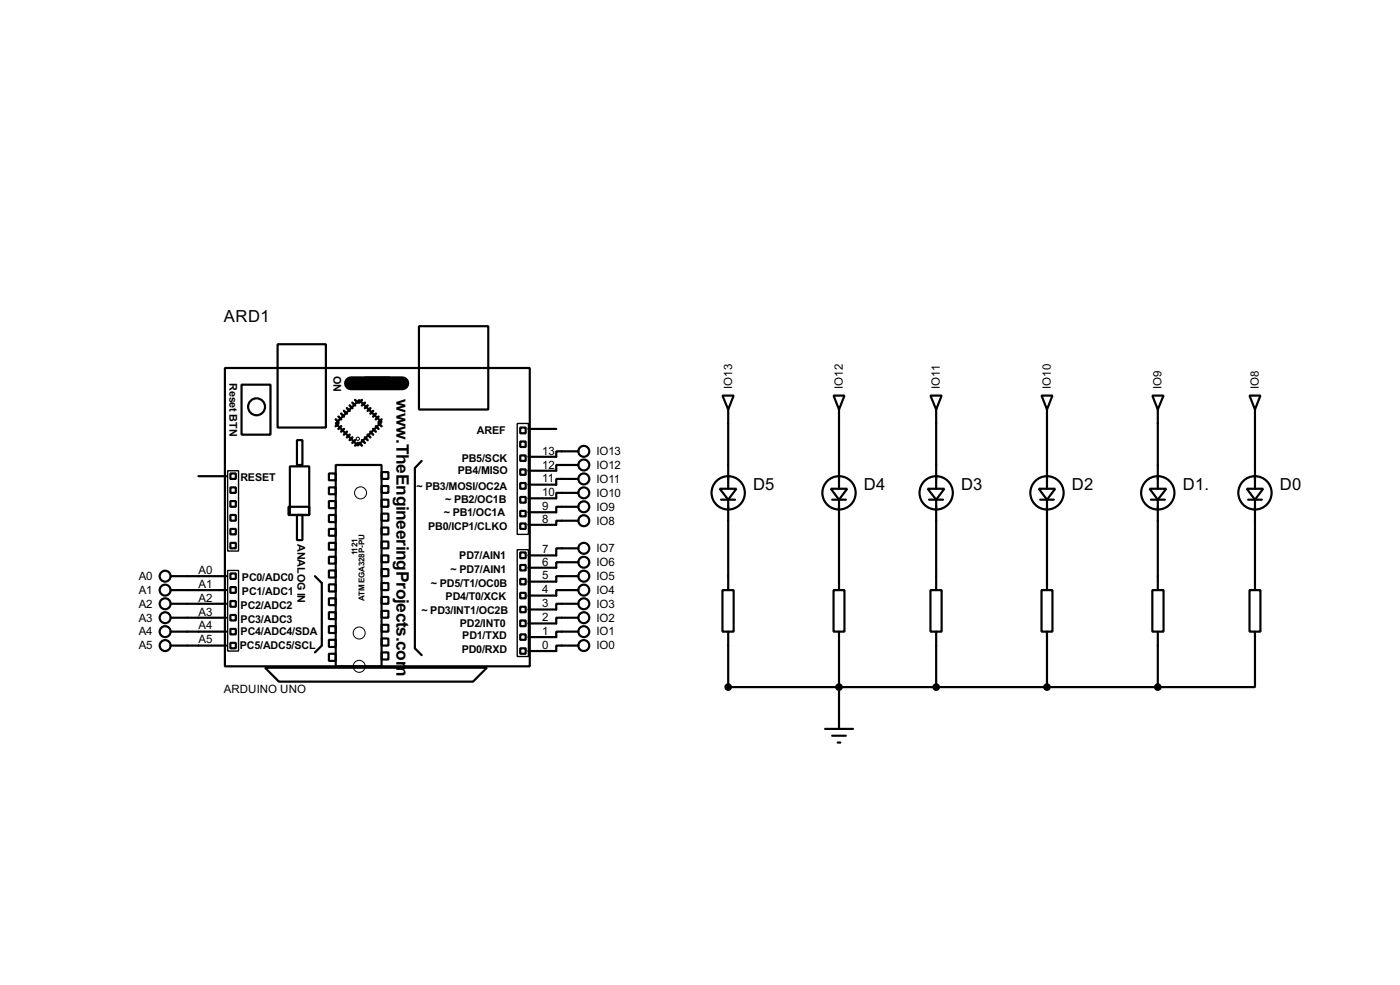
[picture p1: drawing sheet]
<svg xmlns="http://www.w3.org/2000/svg" width="256mm" height="180mm" viewBox="0 0 256 180" stroke-linecap="round" stroke-linejoin="round" font-family="sans-serif">
<g fill="none" stroke="#000" stroke-width=".4">
<path d="M76.8 59.7h12.7v15.3h-12.7zM41.2 67.4h55.9v54.6h-55.9zM44.3 70.4h5.3v9.2h-5.3zM50.9 63h8.8v15.3h-8.8zM65.8 73.2l4.1 4.1-4.3 4.3-4.1-4.1zM66.9 69.1h4.5v2.1h-4.5zM95.3 78.3h1v1h-1zM96.8 78.5h5.1M132.4 72.4h2l-1 2.6zM133.4 75v14.5M152.7 72.4h2l-1 2.6zM153.7 75v14.5"/>
<path d="M170.5 72.4h2l-1 2.6zM171.5 75v14.5M190.8 72.4h2l-1 2.6zM191.8 75v14.5M211.1 72.4h2.1l-1.1 2.6zM212.1 75v14.5M228.9 72.4h2l-1 2.6zM229.9 75v14.5M36.4 87.2h5.1M42.2 89.2h1v1h-1zM42.2 94.3h1v1h-1zM42.2 99.4h1v1h-1z"/>
<path d="M42.2 96.8h1v1h-1zM42.2 91.7h1v1.1h-1zM42.2 86.7h1v1h-1zM52.9 92.8h3.8v1.5h-3.8zM53.1 85.4h3.6v8.9h-3.6zM54.4 80.6h1v4.5h-1zM54.4 94.3h1v4.6h-1zM60.3 86.7h1.2v1.2h-1.2zM60.3 89.2h1.2v1.3h-1.2zM60.3 91.7h1.2v1.3h-1.2zM60.3 94.3h1.2v1.3h-1.2zM60.3 96.8h1.2v1.3h-1.2z"/>
<path d="M60.3 99.4h1.2v1.2h-1.2zM61.5 85.1h8.4v36.9h-8.4zM69.9 86.4h1.3v1.3h-1.3zM69.9 89h1.3v1.2h-1.3zM69.9 91.5h1.3v1.3h-1.3zM69.9 94h1.3v1.3h-1.3zM69.9 96.6h1.3v1.2h-1.3zM69.9 99.1h1.3v1.3h-1.3zM77.3 84.4l-1.3 1.3v33l1.3 1.2M95.3 83.4h1v1h-1zM95.3 85.9h1v1h-1zM95.3 88.4h1v1.1h-1z"/>
<path d="M95.3 91h1v1h-1zM95.3 93.5h1v1h-1zM95.3 80.8h1v1h-1zM95.3 95.8h1v1h-1zM106 82.6h-4.1v1h-5.1M106 85.1h-4.1v1.1h-5.1M106 87.7h-4.1v1h-5.1M106 90.2h-4.1v1h-5.1M106 92.8h-4.1v1h-5.1M106 95.3h-4.1v.8h-5.1M131.9 89.5h3l-1.5 2zM132.1 91.5h2.6"/>
<path d="M133.4 91.5v16.5M152.2 89.5h3l-1.5 2zM152.5 91.5h2.5M153.7 91.5v16.5M170 89.5h3l-1.5 2zM170.2 91.5h2.6M171.5 91.5v16.5M190.3 89.5h3l-1.5 2zM190.6 91.5h2.5M191.8 91.5v16.5M210.6 89.5h3.1l-1.6 2zM210.9 91.5h2.5"/>
<path d="M212.1 91.5v16.5M228.4 89.5h3l-1.5 2zM228.7 91.5h2.5M229.9 91.5v16.5M31.3 118.2h10.2M31.3 115.6h10.2M31.3 113.1h10.2M31.3 110.5h10.2M31.3 108h10.2M31.3 105.5h10.2M42.2 105h1v1h-1zM42.2 107.5h1v1h-1z"/>
<path d="M42.2 110h1v1.1h-1zM42.2 112.6h1v1h-1zM42.2 115.1h1v1h-1zM42.2 117.7h1v1h-1zM57.7 105.5l1.3 1.2v11.5l-1.3 1.2M60.3 101.9h1.2v1.3h-1.2zM60.3 104.4h1.2v1.3h-1.2zM60.3 107h1.2v1.3h-1.2zM60.3 109.5h1.2v1.3h-1.2zM60.3 112.1h1.2v1.2h-1.2zM60.3 114.6h1.2v1.3h-1.2zM60.3 117.1h1.2v1.3h-1.2z"/>
<path d="M60.3 119.7h1.2v1.3h-1.2zM69.9 101.7h1.3v1.2h-1.3zM69.9 104.2h1.3v1.3h-1.3zM69.9 106.7h1.3v1.3h-1.3zM69.9 109.3h1.3v1.2h-1.3zM69.9 111.8h1.3v1.3h-1.3zM69.9 114.4h1.3v1.2h-1.3zM69.9 116.9h1.3v1.3h-1.3zM69.9 119.4h1.3v1.3h-1.3zM95.3 101.1h1v1.1h-1zM95.3 103.4h1v1h-1zM95.3 106h1v1h-1z"/>
<path d="M95.3 108.5h1v1h-1zM95.3 111.1h1v1h-1zM95.3 113.6h1v1h-1zM95.3 116.1h1v1h-1zM95.3 118.7h1v1h-1zM106 100.4h-4.1v1.3h-5.1M106 102.9h-4.1v1h-5.1M106 105.5h-4.1v1h-5.1M106 108h-4.1v1h-5.1M106 110.5h-4.1v1.1h-5.1M106 113.1h-4.1v1h-5.1M106 115.6h-4.1v1h-5.1"/>
<path d="M106 118.2h-4.1v1h-5.1M132.4 108h2v7.6h-2zM133.4 115.6v10.2h78.7M152.7 108h2v7.6h-2zM153.7 115.6v17.8M170.5 108h2v7.6h-2zM171.5 115.6v10.2M190.8 108h2v7.6h-2zM191.8 115.6v10.2M211.1 108h2.1v7.6h-2.1zM212.1 115.6v10.2M228.9 108h2v7.6h-2z"/>
<path d="M229.9 115.6v10.2h-17.8M48.6 122.2h40.6l-2.5 2.6h-35.6zM151.2 133.4h5.1M152.5 134.7h2.5M153.5 135.9h.5"/>
<circle cx="47" cy="74.5" r="1.55"/>
<circle cx="106.9" cy="82.6" r="1"/>
<circle cx="106.9" cy="87.7" r="1"/>
<circle cx="106.9" cy="92.8" r="1"/>
<circle cx="106.9" cy="95.3" r="1"/>
<circle cx="106.9" cy="85.1" r="1"/>
<circle cx="106.9" cy="90.2" r="1"/>
<circle cx="133.4" cy="90.2" r="3.1"/>
<circle cx="153.7" cy="90.2" r="3.1"/>
<circle cx="171.5" cy="90.2" r="3.1"/>
<circle cx="191.8" cy="90.2" r="3.1"/>
<circle cx="212.1" cy="90.2" r="3.1"/>
<circle cx="229.9" cy="90.2" r="3.1"/>
<circle cx="30.2" cy="118.2" r="1"/>
<circle cx="30.2" cy="108" r="1"/>
<circle cx="30.2" cy="115.6" r="1"/>
<circle cx="30.2" cy="105.5" r="1"/>
<circle cx="30.2" cy="110.5" r="1"/>
<circle cx="30.2" cy="113.1" r="1"/>
<circle cx="106.9" cy="100.4" r="1"/>
<circle cx="106.9" cy="118.2" r="1"/>
<circle cx="106.9" cy="113.1" r="1"/>
<circle cx="106.9" cy="108" r="1"/>
<circle cx="106.9" cy="110.5" r="1"/>
<circle cx="106.9" cy="115.6" r="1"/>
<circle cx="106.9" cy="102.9" r="1"/>
<circle cx="106.9" cy="105.5" r="1"/>
</g>
<path d="M64.3 70.2h9.4" fill="none" stroke="#000" stroke-width="2.6"/>
<g fill="none" stroke="#000" stroke-width=".45">
<path d="M61.5 76.8l.5 .5M62 76.3l.5 .5M62 77.5l-.5 .5M62.5 75.7l.5 .6M62.5 78l-.5 .5M63 75.2l.6 .5M63 78.5l-.5 .5M63.6 74.7l.5 .5M63.6 79l-.6 .6M64.1 74.2l.5 .5M64.1 79.6l-.5 .5M64.6 73.7l.5 .5"/>
<path d="M65.1 73.2l.5 .5M66.3 73.2l-.5 .5M66.9 73.7l-.6 .5M67.4 79.6l.5 .5M67.4 74.2l-.5 .5M67.9 79l.5 .6M67.9 74.7l-.5 .5M68.4 78.5l.5 .5M68.4 75.2l-.5 .5M68.9 78l.5 .5M68.9 75.7l-.5 .6M69.4 77.5l.5 .5"/>
<path d="M69.4 76.3l-.5 .5M69.9 76.8l-.5 .5M64.6 80.1l-.5 .5M65.1 80.6l-.5 .5M65.6 81.1l-.5 .5M65.8 81.1l.5 .5M66.3 80.6l.6 .5M66.9 80.1l.5 .5"/>
</g>
<g fill="none" stroke="#000" stroke-width=".18">
<circle cx="65.5" cy="80.3" r=".3"/>
<circle cx="66" cy="90.2" r="1.1"/>
<circle cx="65.8" cy="115.9" r="1.1"/>
<circle cx="65.8" cy="122" r="1.1"/>
</g>
<path d="M94.8 77.5h2v20.3h-2zM41.7 86.2h2v14.7h-2zM41.7 104.4h2v14.8h-2zM94.8 100.6h2v19.6h-2z" fill="none" stroke="#000" stroke-width=".25"/>
<g fill="#000" stroke="#000" stroke-width=".4">
<circle cx="133.4" cy="125.8" r=".5"/>
<circle cx="153.7" cy="125.8" r=".5"/>
<circle cx="171.5" cy="125.8" r=".5"/>
<circle cx="191.8" cy="125.8" r=".5"/>
<circle cx="212.1" cy="125.8" r=".5"/>
</g>
<g font-size="3.6">
<text x="72.7" y="73.1" transform="rotate(90 72.7 73.1)">w</text>
<text x="72.7" y="80.4" transform="rotate(90 72.7 80.4)">.TheEngineeringProjects.com</text>
</g>
<g font-size="3.4">
<text x="41" y="58.9">ARD1</text>
<text x="138" y="89.7">D5</text>
<text x="158.3" y="89.7">D4</text>
<text x="176.1" y="89.7">D3</text>
<text x="196.4" y="89.7">D2</text>
<text x="216.7" y="89.7">D1.</text>
<text x="234.5" y="89.7">D0</text>
</g>
<g font-size="2.4">
<text x="134.1" y="71.1" transform="rotate(-90 134.1 71.1)">IO13</text>
<text x="154.4" y="71.1" transform="rotate(-90 154.4 71.1)">IO12</text>
<text x="172.2" y="71.1" transform="rotate(-90 172.2 71.1)">IO11</text>
<text x="192.5" y="71.1" transform="rotate(-90 192.5 71.1)">IO10</text>
<text x="212.8" y="71.1" transform="rotate(-90 212.8 71.1)">IO9</text>
<text x="230.6" y="71.1" transform="rotate(-90 230.6 71.1)">IO8</text>
<text x="99.4" y="83.2">13</text>
<text x="109.3" y="83.3">IO13</text>
<text x="99.4" y="88.3">11</text>
<text x="99.4" y="85.7">12</text>
<text x="109.3" y="85.8">IO12</text>
<text x="109.3" y="88.4">IO11</text>
<text x="99.4" y="95.7">8</text>
<text x="99.4" y="93.4">9</text>
<text x="99.4" y="90.8">10</text>
<text x="109.3" y="90.9">IO10</text>
<text x="109.3" y="93.5">IO9</text>
<text x="99.4" y="101.2">7</text>
<text x="109.3" y="96">IO8</text>
<text x="109.3" y="101.1">IO7</text>
<text x="25.4" y="106.2">A0</text>
<text x="36.4" y="107.6">A1</text>
<text x="36.4" y="105.1">A0</text>
<text x="99.4" y="106.1">5</text>
<text x="99.4" y="103.5">6</text>
<text x="109.3" y="103.6">IO6</text>
<text x="109.3" y="106.2">IO5</text>
<text x="25.4" y="113.8">A3</text>
<text x="25.4" y="111.2">A2</text>
<text x="25.4" y="108.7">A1</text>
<text x="36.4" y="112.7">A3</text>
<text x="36.4" y="110.1">A2</text>
<text x="99.4" y="113.7">2</text>
<text x="99.4" y="111.2">3</text>
<text x="99.4" y="108.6">4</text>
<text x="109.3" y="108.7">IO4</text>
<text x="109.3" y="111.2">IO3</text>
<text x="109.3" y="113.8">IO2</text>
<text x="25.4" y="118.9">A5</text>
<text x="25.4" y="116.3">A4</text>
<text x="36.4" y="117.8">A5</text>
<text x="36.4" y="115.2">A4</text>
<text x="99.4" y="118.8">0</text>
<text x="99.4" y="116.2">1</text>
<text x="109.3" y="116.3">IO1</text>
<text x="109.3" y="118.9">IO0</text>
<text x="41" y="126.9">ARDUINO UNO</text>
</g>
<g font-size="2.2">
<text x="42.1" y="70.2" transform="rotate(90 42.1 70.2)">Reset BTN</text>
<text x="61.1" y="68.7" transform="rotate(90 61.1 68.7)">ON</text>
<text x="87.3" y="79.4">AREF</text>
<text x="44" y="88.1">RESET</text>
<text x="76.3" y="89.6">~ PB3/MOSI/OC2A</text>
<text x="83.9" y="86.8">PB4/MISO</text>
<text x="84.6" y="84.5">PB5/SCK</text>
<text x="81.3" y="94.4">~ PB1/OC1A</text>
<text x="81.6" y="92.1">~ PB2/OC1B</text>
<text x="54.5" y="99.6" transform="rotate(90 54.5 99.6)">ANALOG IN</text>
<text x="78.4" y="97">PB0/ICP1/CLKO</text>
<text x="44.3" y="106.4">PC0/ADC0</text>
<text x="79" y="107.4">~ PD5/T1/OC0B</text>
<text x="82.6" y="104.8">~ PD7/AIN1</text>
<text x="84.1" y="102.3">PD7/AIN1</text>
<text x="44.1" y="114">PC3/ADC3</text>
<text x="44.1" y="111.4">PC2/ADC2</text>
<text x="44.3" y="108.9">PC1/ADC1</text>
<text x="77.2" y="112.5">~ PD3/INT1/OC2B</text>
<text x="81.6" y="109.9">PD4/T0/XCK</text>
<text x="43.9" y="118.8">PC5/ADC5/SCL</text>
<text x="44.1" y="116.3">PC4/ADC4/SDA</text>
<text x="84.2" y="114.8">PD2/INT0</text>
<text x="84.6" y="119.6">PD0/RXD</text>
<text x="84.7" y="117">PD1/TXD</text>
</g>
<g font-size="1.7">
<text x="65.5" y="101.7" transform="rotate(-90 65.5 101.7)">1121</text>
<text x="66.8" y="109.9" transform="rotate(-90 66.8 109.9)">ATMEGA328P-PU</text>
</g>
</svg>
